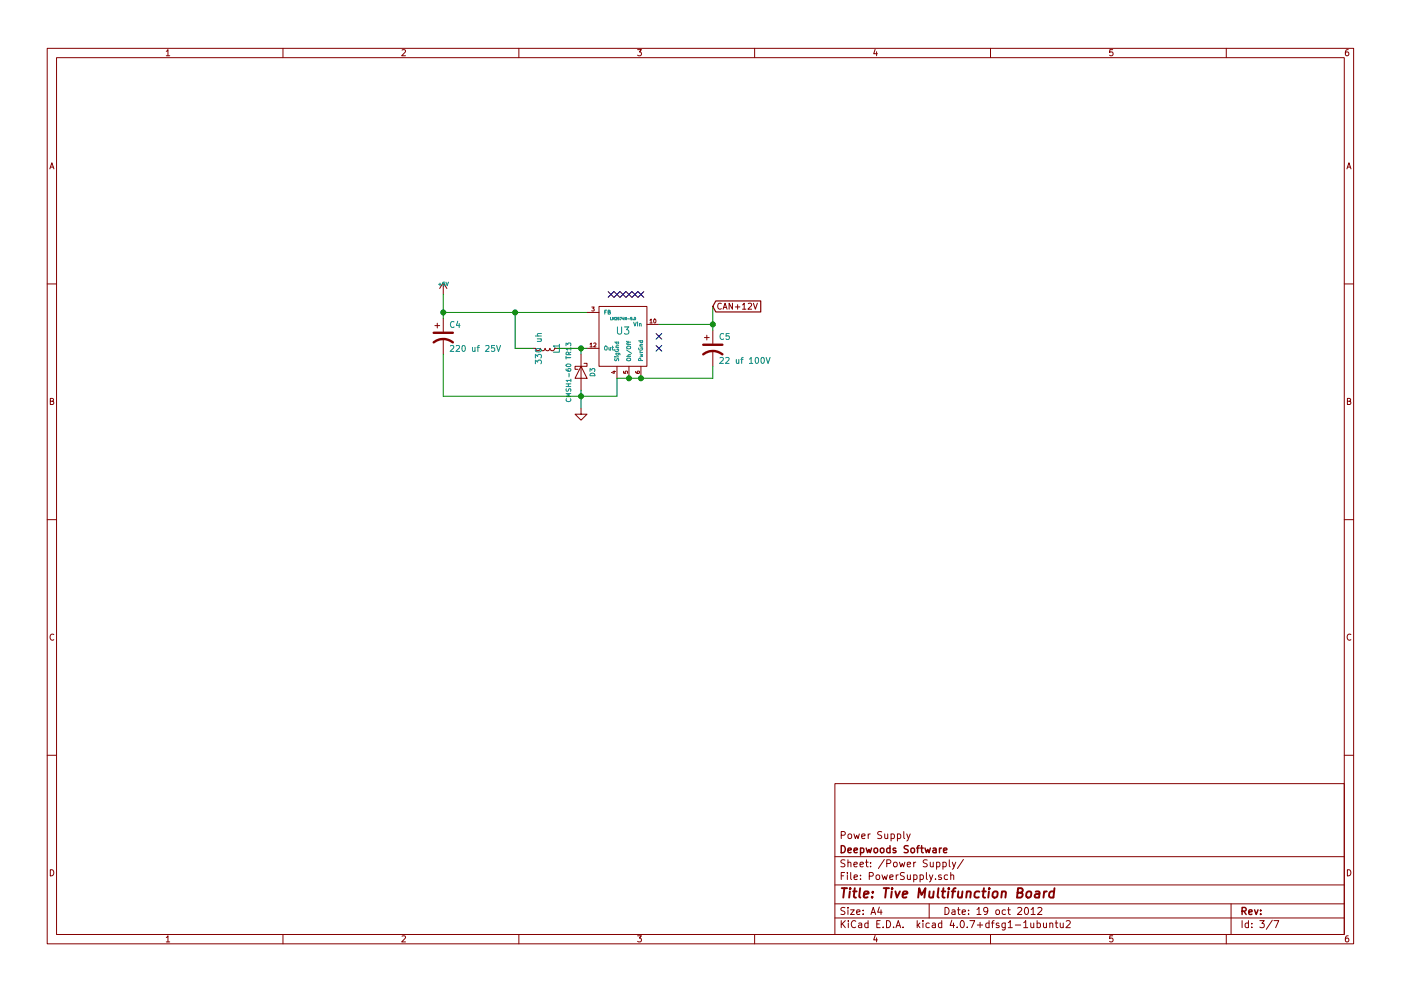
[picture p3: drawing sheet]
EESchema Schematic File Version 2
LIBS:TivaMultiFunctionBoard-rescue
LIBS:boosterpack
LIBS:power
LIBS:device
LIBS:transistors
LIBS:conn
LIBS:linear
LIBS:regul
LIBS:74xx
LIBS:cmos4000
LIBS:adc-dac
LIBS:memory
LIBS:xilinx
LIBS:microcontrollers
LIBS:dsp
LIBS:microchip
LIBS:analog_switches
LIBS:motorola
LIBS:texas
LIBS:intel
LIBS:audio
LIBS:interface
LIBS:digital-audio
LIBS:philips
LIBS:display
LIBS:cypress
LIBS:siliconi
LIBS:opto
LIBS:atmel
LIBS:contrib
LIBS:esp32_devboards
LIBS:sn65hvd233-ht
LIBS:lm2574n-5
LIBS:MCP23xxx
LIBS:tbd62x83a
LIBS:tc442x
LIBS:mct6h
LIBS:bridge
LIBS:pca9685
LIBS:4814p-2
LIBS:mechanical
LIBS:graphic_symbols
LIBS:references
LIBS:TivaMultiFunctionBoard-cache
EELAYER 25 0
EELAYER END
$Descr A4 11693 8268
encoding utf-8
Sheet 3 7
Title "Tive Multifunction Board"
Date "19 oct 2012"
Rev ""
Comp "Deepwoods Software"
Comment1 "Power Supply"
Comment2 ""
Comment3 ""
Comment4 ""
$EndDescr
$Comp
L LM2574HVM-5.0 U3
U 1 1
P 5200 2800
F 0 "U3" H 5200 2850 60  0000 C CNN
F 1 "LM2574N-5.0" H 5200 2950 21  0000 C CNN
F 2 "SOIC_Wide:SOIC-14_7.4x8.7mm_Pitch1.27mm" H 5200 2800 60  0001 C CNN
F 3 "~" H 5200 2800 60  0000 C CNN
F 4 "926-LM2574N-5.0/NOPB" H 5200 2800 60  0001 C CNN "Mouser Part Number"
	1    5200 2800
	1    0    0    -1  
$EndComp
$Comp
L CP1 C5
U 1 1
P 5950 2900
F 0 "C5" H 6000 3000 50  0000 L CNN
F 1 "22 uf 100V" H 6000 2800 50  0000 L CNN
F 2 "Capacitors_SMD:CP_Elec_8x10" H 5950 2900 60  0001 C CNN
F 3 "~" H 5950 2900 60  0000 C CNN
F 4 "647-UUX2A220MNL6GS" H 5950 2900 60  0001 C CNN "Mouser Part Number"
	1    5950 2900
	1    0    0    -1  
$EndComp
$Comp
L CP1 C4
U 1 1
P 3700 2800
F 0 "C4" H 3750 2900 50  0000 L CNN
F 1 "220 uf 25V" H 3750 2700 50  0000 L CNN
F 2 "Capacitors_SMD:CP_Elec_8x10" H 3700 2800 60  0001 C CNN
F 3 "~" H 3700 2800 60  0000 C CNN
F 4 "647-UWT1E221MNL1GS" H 3700 2800 60  0001 C CNN "Mouser Part Number"
	1    3700 2800
	1    0    0    -1  
$EndComp
$Comp
L L_Small L1
U 1 1
P 4550 2900
F 0 "L1" H 4550 3000 50  0000 C CNN
F 1 "330 uh" H 4550 2850 50  0000 C CNN
F 2 "SRN1060:SRN1060" H 4550 2900 60  0001 C CNN
F 3 "~" H 4550 2900 60  0000 C CNN
F 4 "652-SRN1060-331M" H 4550 2900 60  0001 C CNN "Mouser Part Number"
	1    4550 2900
	0    1    1    0   
$EndComp
$Comp
L D_Schottky D3
U 1 1
P 4850 3100
F 0 "D3" H 4850 3200 40  0000 C CNN
F 1 "CMSH1-60 TR13" H 4850 3000 40  0000 C CNN
F 2 "Diodes_SMD:D_SMB" H 4850 3100 60  0001 C CNN
F 3 "~" H 4850 3100 60  0000 C CNN
F 4 "610-CMSH1-60TR13" H 4850 3100 60  0001 C CNN "Mouser Part Number"
	1    4850 3100
	0    1    1    0   
$EndComp
Wire Wire Line
	5950 2700 5500 2700
Wire Wire Line
	4900 2600 3700 2600
Wire Wire Line
	4300 2900 4300 2600
Connection ~ 4300 2600
Wire Wire Line
	4650 2900 4900 2900
Connection ~ 4850 2900
Wire Wire Line
	5950 3050 5950 3150
Wire Wire Line
	5950 3150 5150 3150
Connection ~ 5350 3150
Connection ~ 5250 3150
Wire Wire Line
	5150 3150 5150 3300
Wire Wire Line
	5150 3300 3700 3300
Wire Wire Line
	3700 3300 3700 2950
Connection ~ 4850 3300
$Comp
L GND #PWR014
U 1 1
P 4850 3400
F 0 "#PWR014" H 4850 3400 30  0001 C CNN
F 1 "GND" H 4850 3330 30  0001 C CNN
F 2 "" H 4850 3400 60  0000 C CNN
F 3 "" H 4850 3400 60  0000 C CNN
	1    4850 3400
	1    0    0    -1  
$EndComp
$Comp
L +5V #PWR015
U 1 1
P 3700 2450
F 0 "#PWR015" H 3700 2540 20  0001 C CNN
F 1 "+5V" H 3700 2540 30  0000 C CNN
F 2 "" H 3700 2450 60  0000 C CNN
F 3 "" H 3700 2450 60  0000 C CNN
	1    3700 2450
	1    0    0    -1  
$EndComp
Wire Wire Line
	5950 2550 5950 2750
Wire Wire Line
	3700 2450 3700 2650
Wire Wire Line
	4850 3250 4850 3400
Text GLabel 5950 2550 2    50   Input ~ 0
CAN+12V
Connection ~ 3700 2600
Wire Wire Line
	4450 2900 4300 2900
Wire Wire Line
	4850 2950 4850 2900
Connection ~ 5950 2700
NoConn ~ 5500 2900
NoConn ~ 5500 2800
NoConn ~ 5350 2450
NoConn ~ 5300 2450
NoConn ~ 5250 2450
NoConn ~ 5200 2450
NoConn ~ 5150 2450
NoConn ~ 5100 2450
$EndSCHEMATC
